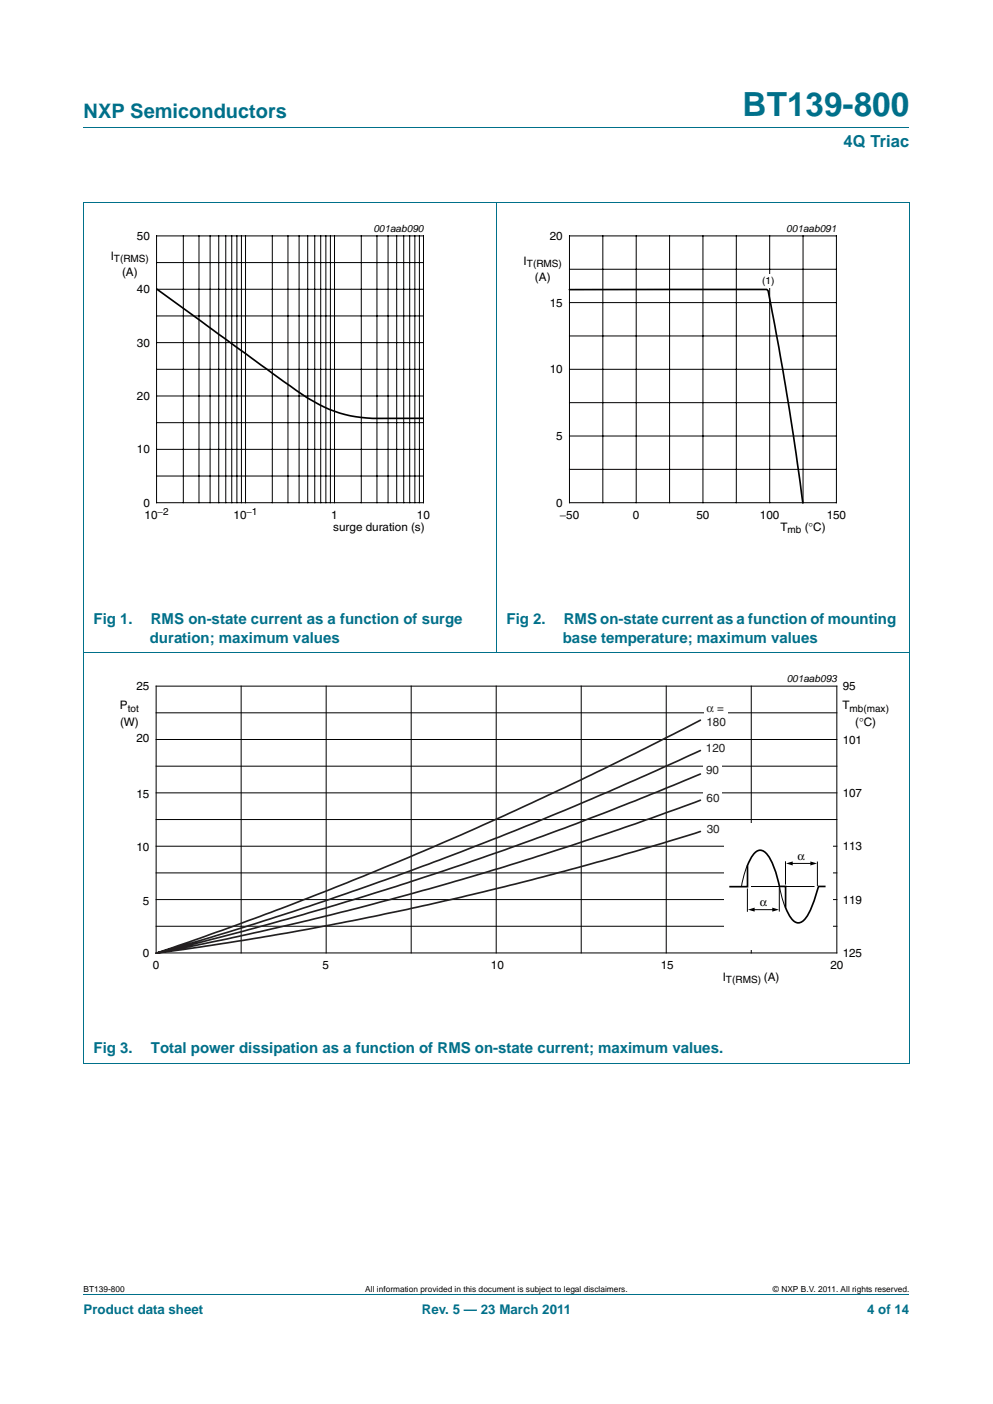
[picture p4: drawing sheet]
<svg xmlns="http://www.w3.org/2000/svg" width="210mm" height="297mm" viewBox="0 0 210 297" stroke-linecap="round" stroke-linejoin="round" font-family="sans-serif">
<path d="M17.7 27h174.6M17.6 42.9h174.7M17.7 42.9v182M105 42.8v95.4M192.3 42.9v182M17.6 138.1h174.7M17.6 224.9h174.7M17.7 273.9h174.6" fill="none" stroke="#00708a" stroke-width=".21"/>
<path d="M20.4 47.1h81.9v66.3h-81.9zM107.7 47.1h81.9v66.3h-81.9z" fill="none" stroke="#fff" stroke-width=".21"/>
<g fill="none" stroke="#000" stroke-width=".21">
<path d="M33.1 49.9h56.5v56.5h-56.5zM33.1 55.6h56.5M38.8 49.9v56.5M42.1 49.9v56.5M44.4 49.9v56.5M46.3 49.9v56.5M47.7 49.9v56.5M49 49.9v56.5M50.1 49.9v56.5M51.1 49.9v56.5M51.9 49.9v56.5M57.6 49.9v56.5"/>
<path d="M60.9 49.9v56.5M63.2 49.9v56.5M65.1 49.9v56.5M66.6 49.9v56.5M67.8 49.9v56.5M68.9 49.9v56.5M69.9 49.9v56.5M70.7 49.9v56.5M76.4 49.9v56.5M79.7 49.9v56.5M82.1 49.9v56.5M83.9 49.9v56.5"/>
<path d="M85.4 49.9v56.5M86.6 49.9v56.5M87.7 49.9v56.5M88.7 49.9v56.5M120.4 49.9h56.5v56.5h-56.5zM120.4 57h56.5M127.5 49.9v56.5M134.5 49.9v56.5M141.6 49.9v56.5M148.6 49.9v56.5M155.7 49.9v56.5M162.8 49.9v56.5"/>
<path d="M169.8 49.9v56.5M33.1 66.8h56.5M33.1 78.1h56.5M33.1 61.2h56.5M33.1 72.5h56.5M120.4 78.1h56.5M120.4 71.1h56.5M120.4 64h56.5M33.1 89.4h56.5M33.1 83.8h56.5M33.1 95.1h56.5M120.4 99.3h56.5"/>
<path d="M120.4 92.2h56.5M120.4 85.2h56.5M33.1 100.7h56.5"/>
</g>
<path d="M33.1 61.1l24.5 17.9a77.8 77.8 0 0 0 10.9 7.1 25.7 25.7 0 0 0 10.4 2.4h10.7M120.4 61.3l41.8-.1 .2 .3 2.6 13.6a681.5 681.5 0 0 1 4.8 31.3" fill="none" stroke="#000" stroke-width=".35"/>
<path d="M160.9 58h3.1v2.9h-3.1z" fill="#fff"/>
<path d="M20.3 142.3h169.4v66.4h-169.4z" fill="none" stroke="#fff" stroke-width=".21"/>
<g fill="none" stroke="#000" stroke-width=".21">
<path d="M33 145.2h144v56.4h-144zM33 150.8h144M33 156.5h144M51 145.2v56.4M69 145.2v56.4M87 145.2v56.4M104.9 145.2v56.4M122.9 145.2v56.4M140.9 145.2v56.4M158.9 145.2v56.4M33 179h144M33 173.4h144"/>
<path d="M33 162.1h144M33 167.7h144M33 184.7h144M33 190.3h144M33 196h144"/>
</g>
<g fill="#fff">
<path d="M148.8 148.9h5v5.3h-5z"/>
<path d="M148.8 161.1h3.9v3.2h-3.9z"/>
<path d="M148.8 167.2h3.9v3.1h-3.9z"/>
</g>
<path d="M148.1 152.4l-13.7 7-15 7.2-12.7 5.9-14.9 6.6-15 6.3-16.1 6.3-13.8 5.2-13.8 4.8M148.1 158.8l-13.7 6.2-15 6.4-13.8 5.7-15 5.7-14.9 5.4-13.8 4.7-13.9 4.4-14.9 4.4M148.1 163.8l-13.7 5.6-15 5.8-12.7 4.6-14.9 5.1-15 4.8-16.1 4.8-9.2 2.5-18.4 4.7M148.1 169.3l-13.7 5-13.9 4.7-14.9 4.7-15 4.4-14.9 4-10.4 2.6-17.3 4-14.9 3M148.1 175.9l-17.2 5.2-11.5 3.2-12.7 3.3-16.1 3.8-14.9 3.2-15 2.8-16.2 2.6-11.4 1.7" fill="none" stroke="#231f20" stroke-width=".35"/>
<path d="M153 174.1h23v26.8h-23z" fill="#fff"/>
<path d="M158 183.1l-.7 2.2-.5 2.2M158 188v4.9M158.8 187.6h13.4M159 192.5h4.6M164.8 187.7v5.2M164.9 187.6l.4 2.2 .8 2.3M166.1 182.2v5M167.1 182.7h4.5M172.8 182.3v5.1" fill="none" stroke="#000" stroke-width=".21"/>
<path d="M164.8 187.5a17.5 17.5 0 0 0-2.8-7 1.73 1.73 0 0 0-2.9 .6l-1 2v4.5h-3.9M164.9 187.5h1.2v4.5l.7 1.4a3 3 0 0 0 2 1.8 3.4 3.4 0 0 0 2.4-2.3l.8-2.1 1.1-3.3h1.5" fill="none" stroke="#000" stroke-width=".35"/>
<path d="M158.2 192.5l1.4-.5v.9zM163.3 192l1.4 .5-1.4 .4zM166.2 182.7l1.4-.4v.8zM171.4 182.3l1.4 .4-1.4 .4z" fill="#000"/>
<text font-size="7" fill="#00708a" x="157" y="24.6">BT139-800</text>
<text font-size="4.2" fill="#00708a" x="17.7" y="24.9">NXP Semiconductors</text>
<text font-size="3.5" fill="#00708a" x="178.4" y="31.1">4Q Triac</text>
<g font-size="3.2" fill="#00708a">
<text x="19.8" y="132.1">Fig 1.</text>
<text x="31.7" y="136">duration; maximum values</text>
<text x="31.9" y="132.1">RMS on-state current as a function of surge</text>
<text x="107.1" y="132.1">Fig 2.</text>
<text x="119" y="136">base temperature; maximum values</text>
<text x="119.2" y="132.1">RMS on-state current as a function of mounting</text>
<text x="19.8" y="222.8">Fig 3.</text>
<text x="31.9" y="222.8">Total power dissipation as a function of RMS on-state current; maximum values.</text>
</g>
<g font-size="2.8" fill="#00708a">
<text x="17.7" y="277.9">Product data sheet</text>
<text x="89.2" y="277.9">Rev. 5 — 23 March 2011</text>
<text x="183.4" y="277.9">4 of 14</text>
</g>
<g font-size="2.5">
<text x="28.9" y="50.8">50</text>
<text x="116.3" y="50.8">20</text>
<text x="23.4" y="54.9">I</text>
<text x="25.8" y="58.4">(A)</text>
<text x="110.7" y="56">I</text>
<text x="113.1" y="59.5">(A)</text>
<text x="28.9" y="62">40</text>
<text x="116.3" y="64.9">15</text>
<text x="28.9" y="73.3">30</text>
<text x="116.3" y="79">10</text>
<text x="28.9" y="84.6">20</text>
<text x="28.9" y="95.9">10</text>
<text x="117.6" y="93.1">5</text>
<text x="30.3" y="107.2">0</text>
<text x="117.6" y="107.2">0</text>
<text x="30.6" y="109.7">10</text>
<text x="49.4" y="109.7">10</text>
<text x="70.1" y="109.7">1</text>
<text x="70.5" y="112.3">surge duration (s)</text>
<text x="88.2" y="109.7">10</text>
<text x="118.4" y="109.7">−50</text>
<text x="133.8" y="109.7">0</text>
<text x="147.3" y="109.7">50</text>
<text x="160.7" y="109.7">100</text>
<text x="165" y="112.3">T</text>
<text x="170.2" y="112.3">(°C)</text>
<text x="174.8" y="109.7">150</text>
<text x="28.9" y="146">25</text>
<text x="178.2" y="146">95</text>
<text x="25.4" y="150.1">P</text>
<text x="25.4" y="153.6">(W)</text>
<text x="178.1" y="150.1">T</text>
<text x="180.9" y="153.6">(°C)</text>
<text x="28.9" y="157">20</text>
<text x="178.2" y="157.3">101</text>
<text x="28.9" y="168.8">15</text>
<text x="178.2" y="168.6">107</text>
<text x="28.9" y="180">10</text>
<text x="178.2" y="179.9">113</text>
<text x="168.6" y="181.9">α</text>
<text x="30.2" y="191.4">5</text>
<text x="160.7" y="191.8">α</text>
<text x="178.2" y="191.2">119</text>
<text x="30.2" y="202.5">0</text>
<text x="178.2" y="202.5">125</text>
<text x="32.3" y="205">0</text>
<text x="68.2" y="205">5</text>
<text x="103.8" y="205">10</text>
<text x="139.7" y="205">15</text>
<text x="152.8" y="207.5">I</text>
<text x="161.5" y="207.5">(A)</text>
<text x="175.6" y="205">20</text>
</g>
<g font-size="2.5" fill="#231f20">
<text x="149.4" y="150.7">α =</text>
<text x="149.4" y="153.7">180</text>
<text x="149.3" y="159">120</text>
<text x="149.3" y="163.8">90</text>
<text x="149.4" y="169.6">60</text>
<text x="149.4" y="176.3">30</text>
</g>
<g font-size="2.1">
<text x="79" y="49.1">001aab090</text>
<text x="166.3" y="49.1">001aab091</text>
<text x="24.1" y="55.4">T(RMS)</text>
<text x="111.4" y="56.5">T(RMS)</text>
<text x="161.2" y="60.1">(1)</text>
<text x="33.3" y="109">−2</text>
<text x="52.1" y="109">−1</text>
<text x="166.5" y="112.8">mb</text>
<text x="166.4" y="144.3">001aab093</text>
<text x="27" y="150.6">tot</text>
<text x="179.6" y="150.6">mb(max)</text>
<text x="153.5" y="208">T(RMS)</text>
</g>
<g font-size="1.8">
<text x="17.7" y="273.3">BT139-800</text>
<text x="77.3" y="273.3">All information provided in this document is subject to legal disclaimers.</text>
<text x="163.5" y="273.3">© NXP B.V. 2011. All rights reserved.</text>
</g>
</svg>
